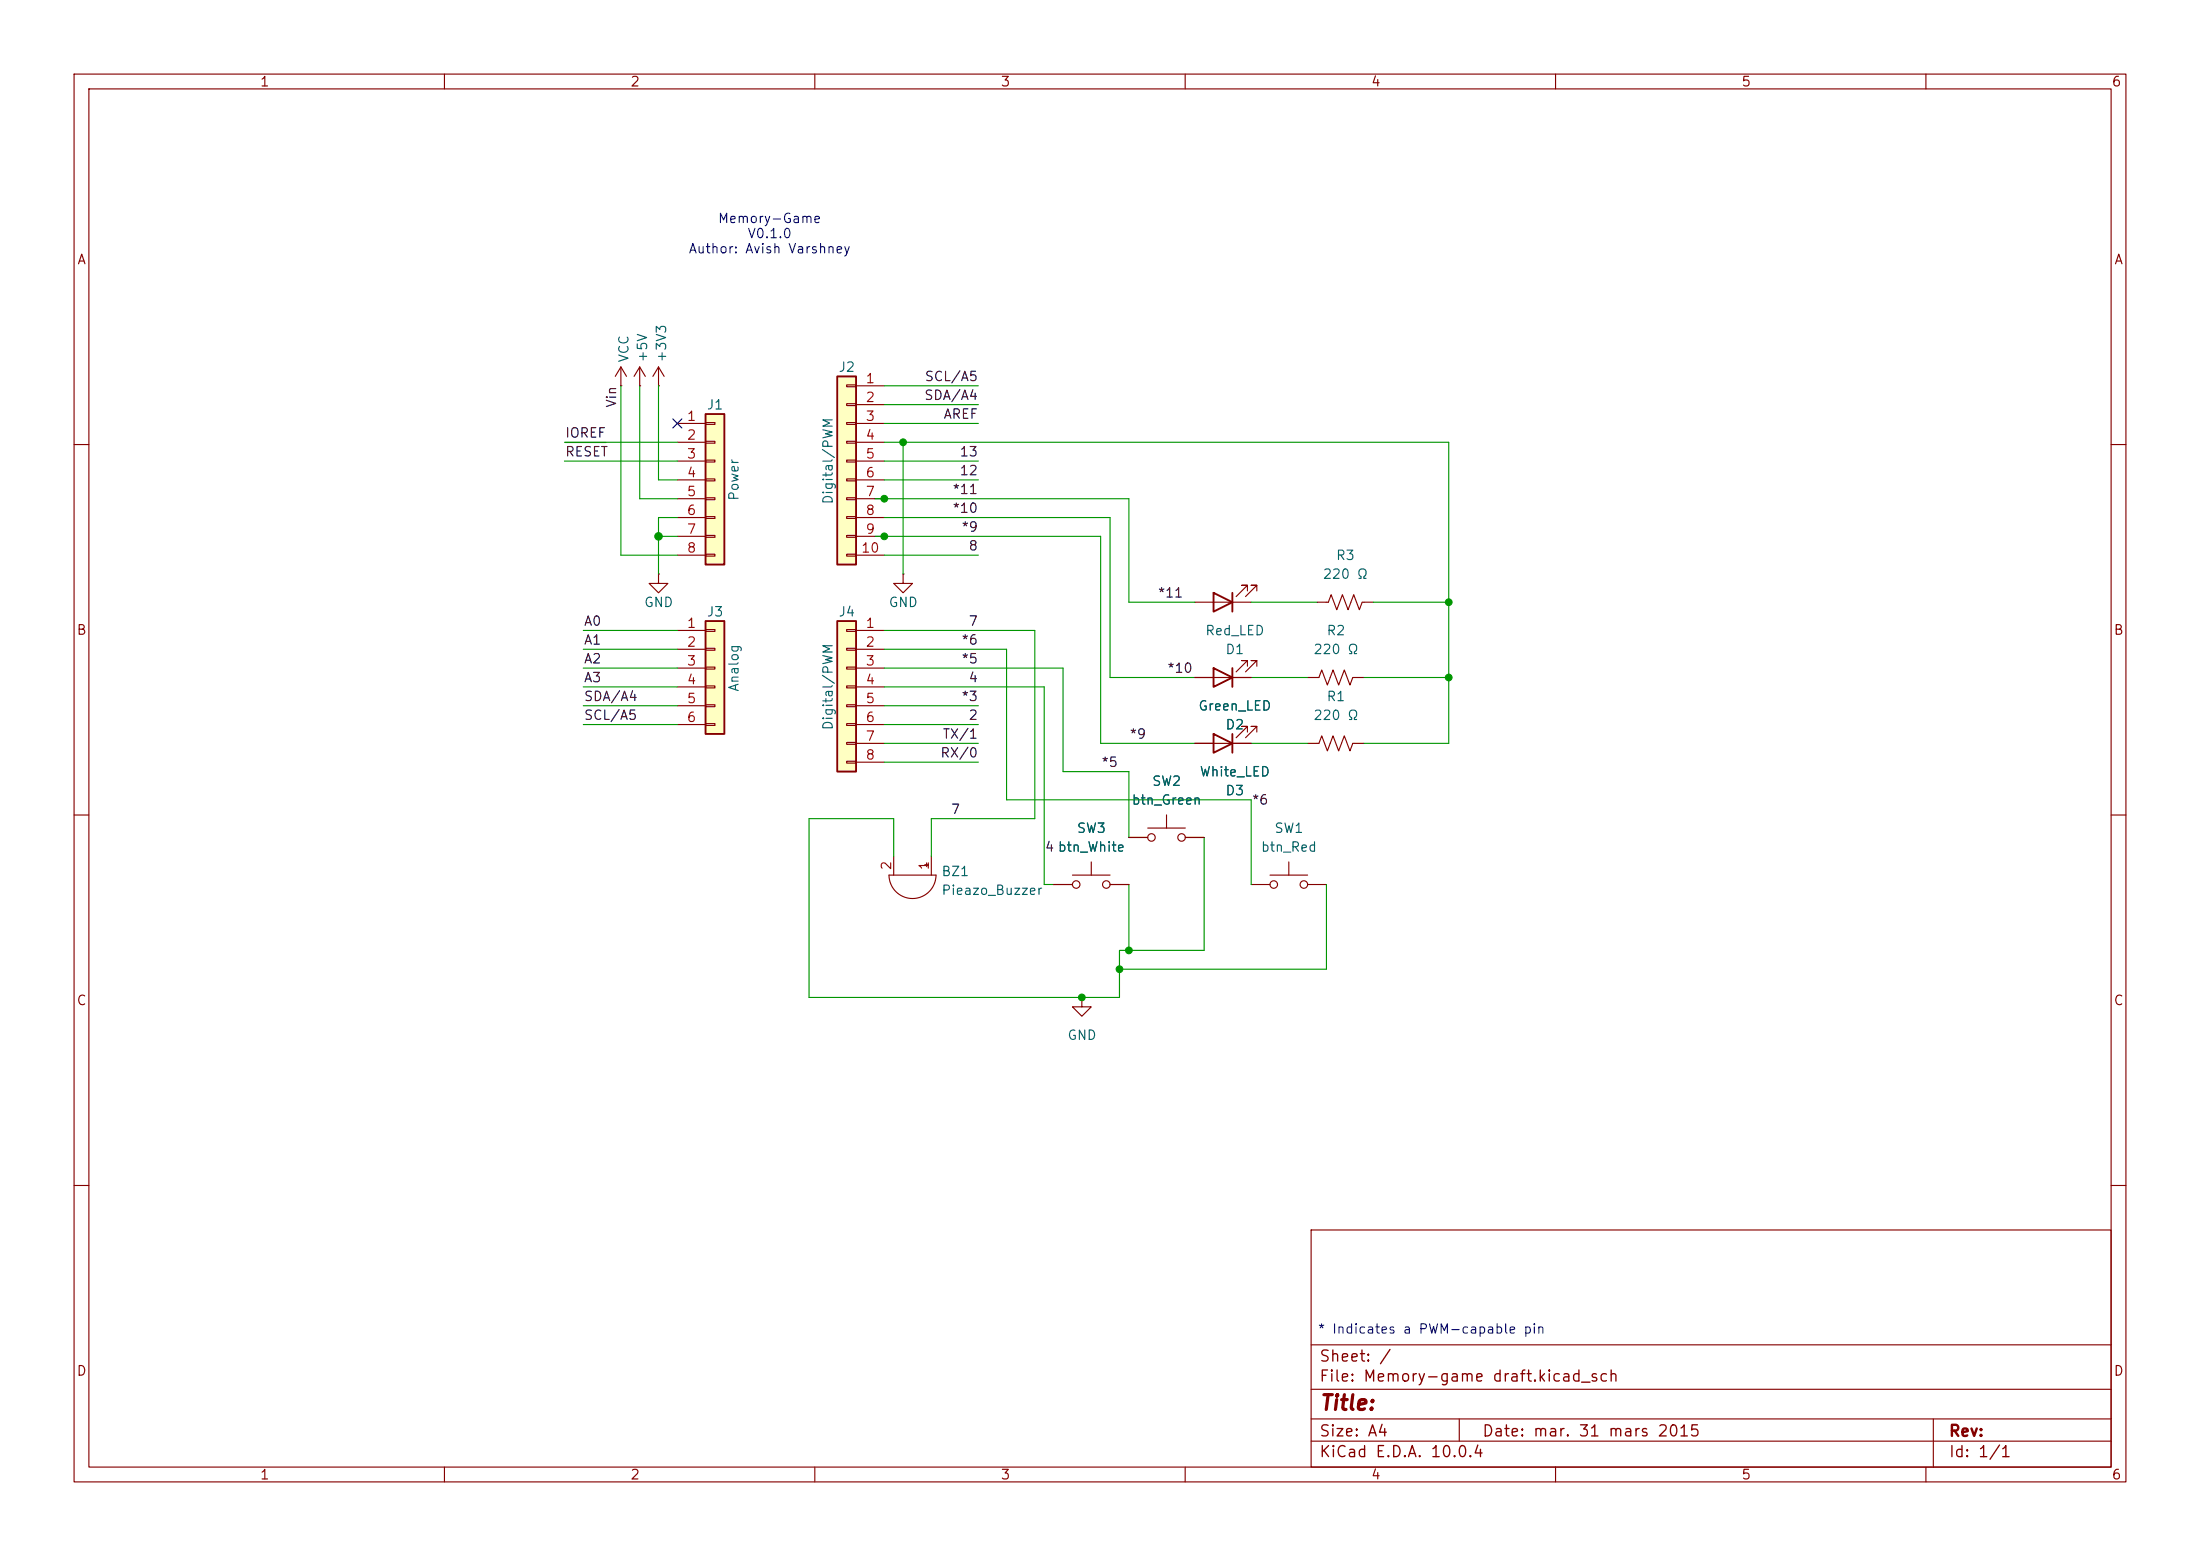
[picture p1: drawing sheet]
<svg xmlns="http://www.w3.org/2000/svg" width="297mm" height="210mm" viewBox="0 0 297 210" stroke-linecap="round" stroke-linejoin="round" font-family="sans-serif">
<g fill="none" stroke="#840000" stroke-width=".15">
<path d="M10 10h277v190h-277zM12 12h273v186h-273zM60 10v2M110 10v2M160 10v2M210 10v2M260 10v2M83.8 52.1h.1M83.8 49.5l-.7 1.3M83.8 49.5l.8 1.3M83.8 49.5v2.6M86.4 52.1h.1"/>
<path d="M86.4 49.5l-.8 1.3M86.4 49.5l.7 1.3M86.4 49.5v2.6M88.9 52.1h.1M88.9 49.5l-.8 1.3M88.9 49.5l.8 1.3M88.9 49.5v2.6M10 60h2M88.9 77.5v1.2h1.3l-1.3 1.3-1.3-1.3h1.3M88.9 77.5h.1M121.9 77.5v1.2h1.3l-1.3 1.3-1.3-1.3h1.3M121.9 77.5h.1"/>
<path d="M168.4 79.8v-.8h-.8h.8l-1.5 1.5M169.7 79.8v-.8h-.8h.8l-1.6 1.5M285 60h2M161.3 91.4h7.6M161.3 81.3h7.6M168.4 89.9v-.7h-.8h.8l-1.5 1.5M169.7 89.9v-.7h-.8h.8l-1.6 1.5M176.5 91.4h1.6l.3-1 .8 2.1 .8-2.1 .7 2.1 .8-2.1 .7 2.1 .4-1.1h1.5M177.8 81.3h1.5l.4-1 .8 2 .7-2 .8 2 .8-2 .7 2 .4-1h1.5M10 110h2M120 118.1h6.4a3.2 3.2 0 0 1-3.2 3.2 3.2 3.2 0 0 1-3.2-3.2zM120.6 115.6v2.5"/>
<path d="M124.8 116.7h.5M125.1 116.5v.5M125.7 115.6v2.5M142.2 119.4h2.6M144.8 118.1h5.1M147.3 116.3v1.8M149.9 119.4h2.5M176.5 100.3h1.6l.3-1 .8 2 .8-2 .7 2 .8-2 .7 2 .4-1h1.5M285 110h2M146 134.6v1.3h1.3l-1.3 1.3-1.2-1.3h1.2M146 134.6h.1M10 160h2"/>
<path d="M177 166h108v32h-108zM285 160h2M60 198v2M110 198v2M160 198v2M177 194.5h108M177 191.5h108M177 187.5h108M177 181.5h108M197 191.5v3M210 198v2M260 198v2"/>
<path d="M261 191.5v6.5"/>
<circle cx="145.3" cy="119.4" r=".51"/>
<circle cx="149.4" cy="119.4" r=".51"/>
</g>
<path d="M163.8 90.2l2.6 1.2-2.6 1.3zM163.8 80l2.6 1.3-2.6 1.3zM166.4 80v2.6M166.4 90.2v2.5" fill="none" stroke="#840000" stroke-width=".25"/>
<path d="M113 83.8h2.6v20.3h-2.6z" fill="#ffffc2"/>
<path d="M113 83.8h2.6v20.3h-2.6z" fill="none" stroke="#840000" stroke-width=".25"/>
<g fill="none" stroke="#840000" stroke-width=".15">
<path d="M114.3 85h1.3v.2h-1.3zM114.3 87.5h1.3v.3h-1.3zM114.3 90h1.3v.3h-1.3zM114.3 92.6h1.3v.2h-1.3zM114.3 95.1h1.3v.3h-1.3zM114.3 97.7h1.3v.2h-1.3zM115.6 85.1h3.8M115.6 87.6h3.8M115.6 90.2h3.8M115.6 92.7h3.8M115.6 95.3h3.8M115.6 97.8h3.8"/>
<path d="M114.3 100.2h1.3v.3h-1.3zM114.3 102.7h1.3v.3h-1.3zM115.6 100.3h3.8M115.6 102.9h3.8"/>
</g>
<path d="M95.2 83.8h2.6v15.3h-2.6z" fill="#ffffc2"/>
<path d="M95.2 83.8h2.6v15.3h-2.6z" fill="none" stroke="#840000" stroke-width=".25"/>
<path d="M91.4 85.1h3.8M91.4 87.6h3.8M91.4 90.2h3.8M91.4 92.7h3.8M91.4 95.3h3.8M91.4 97.8h3.8M95.2 85h1.3v.2h-1.3zM95.2 87.5h1.3v.3h-1.3zM95.2 90h1.3v.3h-1.3zM95.2 92.6h1.3v.2h-1.3zM95.2 95.1h1.3v.3h-1.3zM95.2 97.7h1.3v.2h-1.3z" fill="none" stroke="#840000" stroke-width=".15"/>
<path d="M95.2 55.9h2.6v20.3h-2.6z" fill="#ffffc2"/>
<path d="M95.2 55.9h2.6v20.3h-2.6z" fill="none" stroke="#840000" stroke-width=".25"/>
<g fill="none" stroke="#840000" stroke-width=".15">
<path d="M91.4 57.2h3.8M91.4 59.7h3.8M95.2 57h1.3v.3h-1.3zM95.2 59.6h1.3v.2h-1.3zM91.4 62.2h3.8M91.4 64.8h3.8M91.4 67.3h3.8M91.4 69.9h3.8M91.4 72.4h3.8M91.4 74.9h3.8M95.2 62.1h1.3v.3h-1.3zM95.2 64.6h1.3v.3h-1.3z"/>
<path d="M95.2 67.2h1.3v.2h-1.3zM95.2 69.7h1.3v.3h-1.3zM95.2 72.3h1.3v.2h-1.3zM95.2 74.8h1.3v.3h-1.3z"/>
</g>
<path d="M113 50.8h2.6v25.4h-2.6z" fill="#ffffc2"/>
<path d="M113 50.8h2.6v25.4h-2.6zM163.8 99.1l2.6 1.2-2.6 1.3zM166.4 99.1v2.5" fill="none" stroke="#840000" stroke-width=".25"/>
<g fill="none" stroke="#840000" stroke-width=".15">
<path d="M114.3 51.9h1.3v.3h-1.3zM114.3 54.5h1.3v.2h-1.3zM114.3 57h1.3v.3h-1.3zM114.3 59.6h1.3v.2h-1.3zM115.6 52.1h3.8M115.6 54.6h3.8M115.6 57.2h3.8M115.6 59.7h3.8M114.3 62.1h1.3v.3h-1.3zM114.3 64.6h1.3v.3h-1.3zM114.3 67.2h1.3v.2h-1.3zM114.3 69.7h1.3v.3h-1.3z"/>
<path d="M114.3 72.3h1.3v.2h-1.3zM114.3 74.8h1.3v.3h-1.3zM115.6 62.2h3.8M115.6 64.8h3.8M115.6 67.3h3.8M115.6 69.9h3.8M115.6 72.4h3.8M115.6 74.9h3.8M161.3 91.4h2.5M166.4 91.4h2.5M168.4 98.8v-.8h-.8h.8l-1.5 1.6M169.7 98.8v-.8h-.8h.8l-1.6 1.6"/>
<path d="M142.2 119.4h2.6M149.9 119.4h2.5M152.4 113h2.5M154.9 111.8h5.1M157.5 110v1.8M160 113h2.6M161.3 100.3h7.6M168.9 119.4h2.5M171.4 118.1h5.1M174 116.3v1.8M176.5 119.4h2.6"/>
<circle cx="155.4" cy="113" r=".51"/>
<circle cx="159.5" cy="113" r=".51"/>
<circle cx="172" cy="119.4" r=".51"/>
<circle cx="176" cy="119.4" r=".51"/>
</g>
<path d="M76.3 59.7h5.5" fill="none" stroke="#0f0f0f" stroke-width=".15"/>
<g fill="none" stroke="#009600" stroke-width=".15">
<path d="M76.2 59.7h15.2M83.8 52.1v22.8h7.6M86.4 52.1v15.2h5M88.9 52.1v12.7h2.5M119.4 59.7h76.2v40.6h-11.5M119.4 57.2h12.7M119.4 54.6h12.7M119.4 52.1h12.7M121.9 59.7v17.8M76.2 62.2h15.2M88.9 72.4h2.5M91.4 69.9h-2.5v7.6"/>
<path d="M118.1 67.3h34.3v14h8.9M118.1 72.4h30.5v27.9h12.7M119.4 62.2h12.7M119.4 74.9h12.7M119.4 69.9h30.5v21.5h11.4M119.4 64.8h12.7M78.7 90.2h12.7M78.7 85.1h12.7M78.7 87.6h12.7M78.7 92.7h12.7M78.7 97.8h12.7M78.7 95.3h12.7"/>
<path d="M119.4 90.2h24.1v13.9h8.9v8.9M119.4 85.1h20.3v25.4h-14v5.1M119.4 92.7h21.6v26.7h1.2M119.4 87.6h16.5v20.4h33v11.4M119.4 97.8h12.7M119.4 95.3h12.7M168.9 91.4h7.6M168.9 81.3h8.9M184.1 91.4h11.5M185.4 81.3h10.2M119.4 100.3h12.7M119.4 102.9h12.7"/>
<path d="M152.4 119.4v8.9M162.6 113v15.3h-11.5v6.3h-41.9v-24.1h11.4v5.1M168.9 100.3h7.6M179.1 119.4v11.4h-28"/>
</g>
<path d="M90.8 56.5l1.2 1.3M92 56.5l-1.2 1.3" fill="none" stroke="#000084" stroke-width=".15"/>
<g fill="#009600" stroke="#009600" stroke-width=".14">
<circle cx="195.6" cy="81.3" r=".46"/>
<circle cx="195.6" cy="91.4" r=".46"/>
<circle cx="88.9" cy="72.4" r=".51"/>
<circle cx="119.4" cy="72.4" r=".46"/>
<circle cx="119.4" cy="67.3" r=".46"/>
<circle cx="121.9" cy="59.7" r=".46"/>
<circle cx="152.4" cy="128.3" r=".46"/>
<circle cx="151.1" cy="130.8" r=".46"/>
<circle cx="146" cy="134.6" r=".46"/>
</g>
<text font-size="2" fill="#840000" x="178" y="190.8">Title:</text>
<g font-size="1.5" fill="#840000">
<text x="178" y="184.2">Sheet: /</text>
<text x="178" y="186.9">File: Memory-game draft.kicad_sch</text>
<text x="178" y="197.1">KiCad E.D.A. 10.0.4</text>
<text x="178" y="194.3">Size: A4</text>
<text x="200" y="194.3">Date: mar. 31 mars 2015</text>
<text x="263" y="194.3">Rev:</text>
<text x="263" y="197.1">Id: 1/1</text>
</g>
<g font-size="1.3" fill="#840000">
<text x="35" y="12">1</text>
<text x="85" y="12">2</text>
<text x="135" y="12">3</text>
<text x="185" y="12">4</text>
<text x="235" y="12">5</text>
<text x="285" y="12">6</text>
<text x="10.3" y="36">A</text>
<text x="285.3" y="36">A</text>
<text x="10.3" y="86">B</text>
<text x="285.3" y="86">B</text>
<text x="10.3" y="136">C</text>
<text x="285.3" y="136">C</text>
<text x="10.3" y="186">D</text>
<text x="285.3" y="186">D</text>
<text x="35" y="200">1</text>
<text x="85" y="200">2</text>
<text x="135" y="200">3</text>
<text x="185" y="200">4</text>
<text x="235" y="200">5</text>
<text x="285" y="200">6</text>
</g>
<g font-size="1.3" fill="#0000c2">
<text x="92.9" y="34.5">Author: Avish Varshney</text>
<text x="96.8" y="30.4">Memory-Game</text>
<text x="100.8" y="32.5">V0.1.0</text>
<text x="177.8" y="180.3">* Indicates a PWM-capable pin</text>
</g>
<g font-size="1.3" fill="#006464">
<text x="85.2" y="49" transform="rotate(-90 85.2 49)">VCC</text>
<text x="87.7" y="49" transform="rotate(-90 87.7 49)">+5V</text>
<text x="90.3" y="49" transform="rotate(-90 90.3 49)">+3V3</text>
<text x="113.1" y="50.5">J2</text>
<text x="95.3" y="55.6">J1</text>
<text x="100" y="67.7" transform="rotate(-90 100 67.7)">Power</text>
<text x="112.7" y="68.2" transform="rotate(-90 112.7 68.2)">Digital/PWM</text>
<text x="180.3" y="75.9">R3</text>
<text x="86.9" y="82.3">GND</text>
<text x="95.3" y="83.5">J3</text>
<text x="113.1" y="83.5">J4</text>
<text x="119.9" y="82.3">GND</text>
<text x="178.5" y="78.4">220 Ω</text>
<text x="162.6" y="86.1">Red_LED</text>
<text x="165.3" y="88.6">D1</text>
<text x="177.2" y="88.6">220 Ω</text>
<text x="179" y="86.1">R2</text>
<text x="100" y="93.4" transform="rotate(-90 100 93.4)">Analog</text>
<text x="179" y="95">R1</text>
<text x="112.7" y="98.6" transform="rotate(-90 112.7 98.6)">Digital/PWM</text>
<text x="161.7" y="96.2">Green_LED</text>
<text x="165.3" y="98.8">D2</text>
<text x="177.2" y="97.5">220 Ω</text>
<text x="155.4" y="106.4">SW2</text>
<text x="161.9" y="105.1">White_LED</text>
<text x="165.3" y="107.7">D3</text>
<text x="145.3" y="112.7">SW3</text>
<text x="152.7" y="108.9">btn_Green</text>
<text x="172" y="112.7">SW1</text>
<text x="127" y="118.6">BZ1</text>
<text x="142.7" y="115.3">btn_White</text>
<text x="170.1" y="115.3">btn_Red</text>
<text x="127" y="121.1">Pieazo_Buzzer</text>
<text x="144" y="140.7">GND</text>
</g>
<g font-size="1.3" fill="#a90000">
<text x="116.8" y="52">1</text>
<text x="92.6" y="57.1">1</text>
<text x="92.6" y="59.7">2</text>
<text x="116.8" y="54.6">2</text>
<text x="116.8" y="57.1">3</text>
<text x="116.8" y="59.7">4</text>
<text x="92.6" y="62.2">3</text>
<text x="92.6" y="64.7">4</text>
<text x="116.8" y="62.2">5</text>
<text x="116.8" y="64.7">6</text>
<text x="92.6" y="67.3">5</text>
<text x="92.6" y="69.8">6</text>
<text x="116.8" y="67.3">7</text>
<text x="116.8" y="69.8">8</text>
<text x="92.6" y="72.4">7</text>
<text x="92.6" y="74.9">8</text>
<text x="116.2" y="74.9">10</text>
<text x="116.8" y="72.4">9</text>
<text x="92.6" y="85.1">1</text>
<text x="92.6" y="87.6">2</text>
<text x="116.8" y="85.1">1</text>
<text x="116.8" y="87.6">2</text>
<text x="92.6" y="90.1">3</text>
<text x="92.6" y="92.7">4</text>
<text x="92.6" y="95.2">5</text>
<text x="116.8" y="90.1">3</text>
<text x="116.8" y="92.7">4</text>
<text x="116.8" y="95.2">5</text>
<text x="92.6" y="97.8">6</text>
<text x="116.8" y="97.8">6</text>
<text x="116.8" y="100.3">7</text>
<text x="116.8" y="102.8">8</text>
<text x="120.6" y="117.5" transform="rotate(-90 120.6 117.5)">2</text>
<text x="125.7" y="117.5" transform="rotate(-90 125.7 117.5)">1</text>
</g>
<g font-size="1.3" fill="#0f0f0f">
<text x="124.7" y="51.8">SCL/A5</text>
<text x="76.2" y="59.4">IOREF</text>
<text x="83.5" y="55.1" transform="rotate(-90 83.5 55.1)">Vin</text>
<text x="124.7" y="54.3">SDA/A4</text>
<text x="127.3" y="56.8">AREF</text>
<text x="76.2" y="61.9">RESET</text>
<text x="129.5" y="61.9">13</text>
<text x="129.5" y="64.5">12</text>
<text x="128.5" y="67">*11</text>
<text x="128.5" y="69.5">*10</text>
<text x="129.7" y="72.1">*9</text>
<text x="130.7" y="74.6">8</text>
<text x="156.2" y="81">*11</text>
<text x="78.7" y="87.3">A1</text>
<text x="78.7" y="89.9">A2</text>
<text x="78.7" y="84.8">A0</text>
<text x="129.7" y="89.9">*5</text>
<text x="129.7" y="87.3">*6</text>
<text x="130.7" y="84.8">7</text>
<text x="78.7" y="92.4">A3</text>
<text x="78.7" y="94.9">SDA/A4</text>
<text x="129.7" y="94.9">*3</text>
<text x="130.7" y="92.4">4</text>
<text x="157.5" y="91.1">*10</text>
<text x="78.7" y="97.5">SCL/A5</text>
<text x="127.2" y="100">TX/1</text>
<text x="130.7" y="97.5">2</text>
<text x="152.4" y="100">*9</text>
<text x="126.9" y="102.6">RX/0</text>
<text x="148.6" y="103.8">*5</text>
<text x="128.3" y="110.2">7</text>
<text x="168.9" y="108.9">*6</text>
<text x="141" y="115.3">4 btn_White</text>
</g>
</svg>
